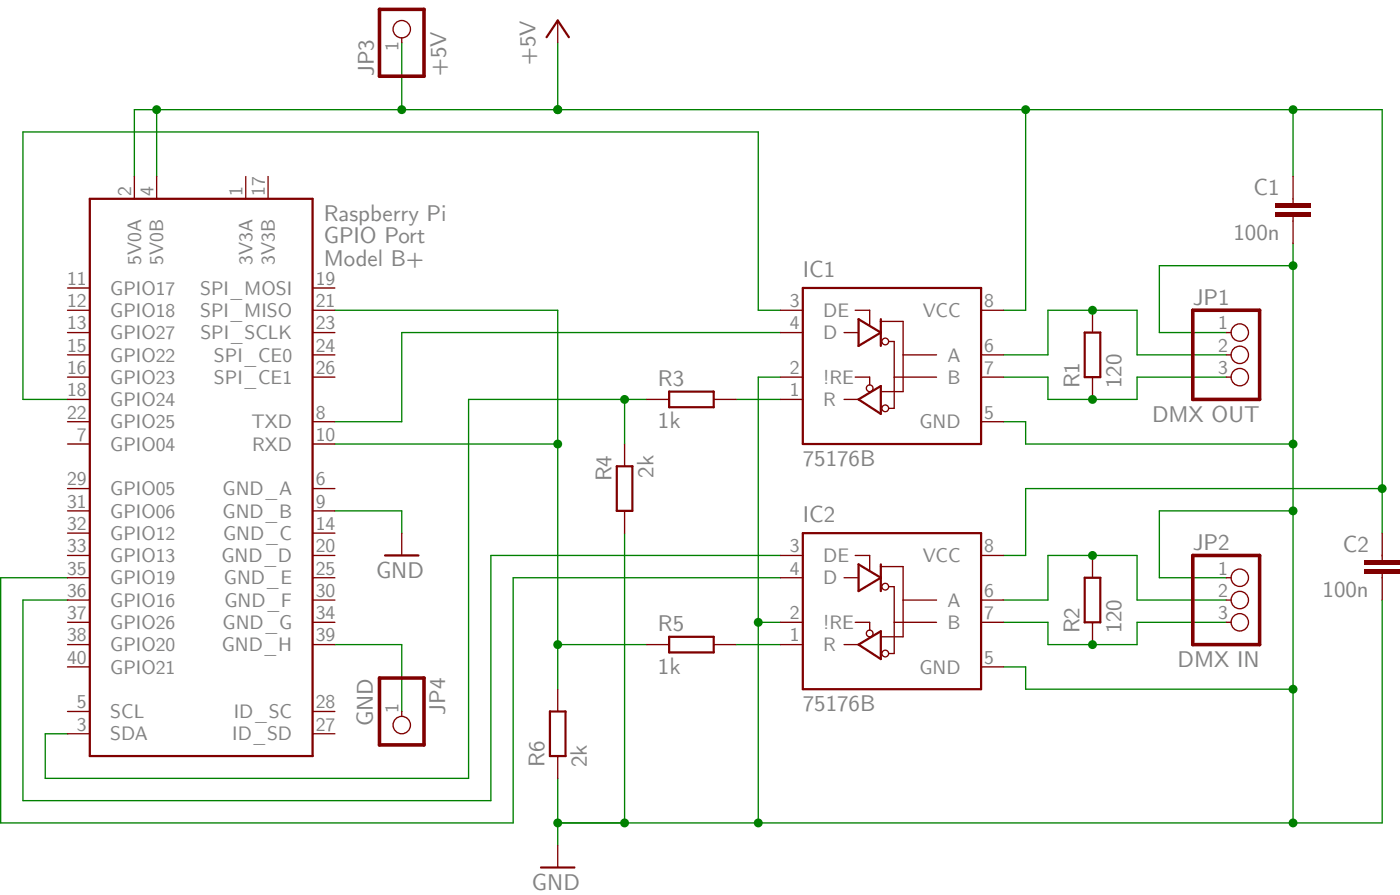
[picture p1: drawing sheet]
<svg xmlns="http://www.w3.org/2000/svg" width="160mm" height="102mm" viewBox="0 0 160 102" stroke-linecap="round" stroke-linejoin="round" font-family="sans-serif">
<path d="M17.9 12.5v7.6M45.8 4.9v7.6M63.6 4.9v7.6M116.9 12.5v22.9h-2.5M147.4 12.5v7.6M15.3 20.1v-7.6h142.3v48.3M157.6 55.7h-40.7v7.6h-2.5" fill="none" stroke="#008000" stroke-width=".15"/>
<g fill="#008000">
<circle cx="63.6" cy="12.5" r=".51"/>
<circle cx="116.9" cy="12.5" r=".51"/>
<circle cx="17.9" cy="12.5" r=".51"/>
<circle cx="157.6" cy="55.7" r=".51"/>
<circle cx="45.8" cy="12.5" r=".51"/>
<circle cx="147.4" cy="12.5" r=".51"/>
</g>
<path d="M147.4 27.7v66.1M147.4 30.3h-15.2v7.6h7.6M89 43h-2.6v50.8M114.4 48.1h2.5v2.5h30.5M147.4 58.2h-15.2v7.6h7.6M71.2 60.8v33M86.4 70.9h2.6M114.4 76h2.5v2.5h30.5M157.6 68.4v25.4h-94M63.6 88.7v7.6" fill="none" stroke="#008000" stroke-width=".15"/>
<g fill="#008000">
<circle cx="147.4" cy="78.5" r=".51"/>
<circle cx="86.4" cy="93.8" r=".51"/>
<circle cx="147.4" cy="50.6" r=".51"/>
<circle cx="147.4" cy="58.2" r=".51"/>
<circle cx="63.6" cy="93.8" r=".51"/>
<circle cx="86.4" cy="70.9" r=".51"/>
<circle cx="147.4" cy="30.3" r=".51"/>
<circle cx="147.4" cy="93.8" r=".51"/>
<circle cx="71.2" cy="93.8" r=".51"/>
</g>
<path d="M38.2 35.4h25.4v43.1M38.2 58.2h7.6v2.6M38.2 50.6h25.4M63.6 73.5h10.1M83.9 73.5h5.1" fill="none" stroke="#008000" stroke-width=".15"/>
<g fill="#008000">
<circle cx="63.6" cy="73.5" r=".51"/>
<circle cx="63.6" cy="50.6" r=".51"/>
</g>
<path d="M124.5 35.4v2.5M124.5 43v2.5" fill="none" stroke="#800000" stroke-width=".15"/>
<path d="M123.6 37.9h1.8v5.1h-1.8z" fill="none" stroke="#800000" stroke-width=".25"/>
<path d="M114.4 40.4h5.1v-5h10.1v5h10.2" fill="none" stroke="#008000" stroke-width=".15"/>
<circle cx="124.5" cy="35.4" r=".51" fill="#008000"/>
<path d="M71.2 45.5v5.1M73.7 45.5h-20.3v43.2h-48.2v-5.1h2.5" fill="none" stroke="#008000" stroke-width=".15"/>
<circle cx="71.2" cy="45.5" r=".51" fill="#008000"/>
<path d="M89 37.9h-43.2v10.2h-7.6M114.4 43h5.1v2.5h10.1v-2.5h10.2M7.7 65.8h-7.6v28h58.4v-28h30.5" fill="none" stroke="#008000" stroke-width=".15"/>
<circle cx="124.5" cy="45.5" r=".51" fill="#008000"/>
<path d="M124.5 63.3v2.5M124.5 70.9v2.6" fill="none" stroke="#800000" stroke-width=".15"/>
<path d="M123.6 65.8h1.8v5.1h-1.8z" fill="none" stroke="#800000" stroke-width=".25"/>
<path d="M114.4 70.9h5.1v2.6h10.1v-2.6h10.2" fill="none" stroke="#008000" stroke-width=".15"/>
<circle cx="124.5" cy="73.5" r=".51" fill="#008000"/>
<path d="M114.4 68.4h5.1v-5.1h10.1v5.1h10.2" fill="none" stroke="#008000" stroke-width=".15"/>
<circle cx="124.5" cy="63.3" r=".51" fill="#008000"/>
<path d="M89 35.4h-2.6v-20.4h-83.8v30.5h5.1M83.9 45.5h5.1M38.2 73.5h7.6v7.6M89 63.3h-33v27.9h-53.4v-22.8h5.1" fill="none" stroke="#008000" stroke-width=".15"/>
<g fill="#800000">
<path d="M145.4 23.2h4v.5h-4z"/>
<path d="M145.4 24.2h4v.5h-4z"/>
</g>
<path d="M147.4 20.1v3.1M147.4 24.7v3" fill="none" stroke="#800000" stroke-width=".15"/>
<g fill="#800000">
<path d="M155.5 63.8h4.1v.5h-4.1z"/>
<path d="M155.5 64.8h4.1v.5h-4.1z"/>
</g>
<g fill="none" stroke="#800000" stroke-width=".15">
<path d="M45.8 4.3v.6M63.6 2.3v2.6M7.7 37.9h2.5M7.7 35.4h2.5M7.7 32.8h2.5M15.3 20.1v2.6M17.9 20.1v2.6M28 20.1v2.6M30.6 20.1v2.6M35.6 37.9h2.6M35.6 35.4h2.6M35.6 32.8h2.6"/>
<path d="M89 37.9h2.5M89 35.4h2.5M96.2 37.9h1.5M97.5 35.4h1.6v1.6M100.4 36.6h2.5v8h-2.4M101.3 38.9h.6v7.6h-.6M111.8 35.4h2.6M139.8 37.9h.5M7.7 43h2.5M7.7 40.4h2.5M7.7 48.1h2.5M7.7 45.5h2.5"/>
<path d="M7.7 55.7h2.5M7.7 58.2h2.5M7.7 50.6h2.5M35.6 43h2.6M35.6 40.4h2.6M35.6 48.1h2.6M35.6 55.7h2.6M35.6 58.2h2.6M35.6 50.6h2.6M71.2 50.6v2.5M71.2 58.2v2.6M73.7 45.5h2.6"/>
<path d="M81.4 45.5h2.5M89 43h2.5M89 45.5h2.5M96.2 45.5h1.7M97.5 43h1.6v.9M101.9 43h4.9M102.9 40.4h3.9M111.8 43h2.6M111.8 40.4h2.6M111.8 48.1h2.6M139.8 43h.5M139.8 40.4h.5"/>
<path d="M7.7 70.9h2.5M7.7 68.4h2.5M7.7 65.8h2.5M7.7 63.3h2.5M7.7 76h2.5M7.7 73.5h2.5M7.7 60.8h2.5M35.6 70.9h2.6M35.6 68.4h2.6M35.6 65.8h2.6M35.6 63.3h2.6M35.6 73.5h2.6"/>
<path d="M35.6 60.8h2.6M45.8 60.8v2.5M63.6 78.5v2.6M73.7 73.5h2.6M81.4 73.5h2.5M89 70.9h2.5M89 65.8h2.5M89 63.3h2.5M89 73.5h2.5M96.2 65.8h1.5M96.2 73.5h1.7M97.5 63.3h1.6v1.6"/>
<path d="M97.5 70.9h1.6v.9M100.4 64.6h2.5v8h-2.4M101.3 66.9h.6v7.6h-.6M101.9 70.9h4.9M102.9 68.4h3.9M111.8 70.9h2.6M111.8 68.4h2.6M111.8 63.3h2.6M111.8 76h2.6M139.8 70.9h.5M139.8 68.4h.5M139.8 65.8h.5"/>
<path d="M157.6 60.8v3M157.6 65.3v3.1M7.7 81.1h2.5M7.7 83.6h2.5M35.6 81.1h2.6M35.6 83.6h2.6M45.8 81.1v.5M63.6 86.2v2.5M63.6 96.3v2.6"/>
<circle cx="45.8" cy="3.3" r=".99"/>
<circle cx="100.9" cy="38.9" r=".38"/>
<circle cx="141.3" cy="37.9" r=".99"/>
<circle cx="99.1" cy="44.2" r=".38"/>
<circle cx="100.9" cy="46.5" r=".38"/>
<circle cx="141.3" cy="40.4" r=".99"/>
<circle cx="141.3" cy="43" r=".99"/>
<circle cx="99.1" cy="72.2" r=".38"/>
<circle cx="100.9" cy="66.9" r=".38"/>
<circle cx="100.9" cy="74.5" r=".38"/>
<circle cx="141.3" cy="65.8" r=".99"/>
<circle cx="141.3" cy="68.4" r=".99"/>
<circle cx="141.3" cy="70.9" r=".99"/>
<circle cx="45.8" cy="82.6" r=".99"/>
</g>
<g fill="none" stroke="#800000" stroke-width=".25">
<path d="M62.3 4.2l1.3-1.9 1.2 1.9M10.2 22.7h25.4v63.5h-25.4zM91.5 32.8h20.3v17.8h-20.3zM97.9 36.4l2.5 1.5-2.5 1.5zM100.4 36.4v3M70.3 53.1h1.8v5.1h-1.8zM76.3 44.6h5.1v1.8h-5.1zM97.9 45.5l2.5-1.5v3.2zM43.9 63.3h3.8M76.3 72.6h5.1v1.7h-5.1zM91.5 60.8h20.3v17.7h-20.3zM97.9 64.3l2.5 1.5-2.5 1.6z"/>
<path d="M97.9 73.5l2.5-1.6v3.2zM100.4 64.3v3.1M61.7 98.9h3.8M62.7 81.1h1.8v5.1h-1.8z"/>
</g>
<path d="M43.3 1.1h5v7.6h-5zM136 35.4h7.6v10.1h-7.6zM43.3 77.3h5v7.6h-5zM136 63.3h7.6v10.2h-7.6z" fill="none" stroke="#800000" stroke-width=".41"/>
<g font-size="2.6" fill="#838383">
<text x="42.6" y="8.7" transform="rotate(-90 42.6 8.7)">JP3</text>
<text x="50.9" y="8.7" transform="rotate(-90 50.9 8.7)">+5V</text>
<text x="61" y="7.4" transform="rotate(-90 61 7.4)">+5V</text>
<text x="142.9" y="22.3">C1</text>
<text x="36.9" y="25.2">Raspberry Pi</text>
<text x="36.9" y="27.7">GPIO Port</text>
<text x="140.6" y="27.4">100n</text>
<text x="36.9" y="30.3">Model B+</text>
<text x="91.5" y="31.5">IC1</text>
<text x="136" y="34.7">JP1</text>
<text x="75" y="44">R3</text>
<text x="123" y="44.2" transform="rotate(-90 123 44.2)">R1</text>
<text x="127.8" y="44.2" transform="rotate(-90 127.8 44.2)">120</text>
<text x="75" y="48.8">1k</text>
<text x="91.5" y="53.1">75176B</text>
<text x="131.3" y="48.1">DMX OUT</text>
<text x="69.7" y="54.9" transform="rotate(-90 69.7 54.9)">R4</text>
<text x="74.5" y="54.4" transform="rotate(-90 74.5 54.4)">2k</text>
<text x="91.5" y="59.5">IC2</text>
<text x="42.9" y="65.8">GND</text>
<text x="136" y="62.7">JP2</text>
<text x="153.1" y="62.9">C2</text>
<text x="75" y="72">R5</text>
<text x="150.8" y="68">100n</text>
<text x="75" y="76.8">1k</text>
<text x="123" y="72.2" transform="rotate(-90 123 72.2)">R2</text>
<text x="127.8" y="72.2" transform="rotate(-90 127.8 72.2)">120</text>
<text x="134.2" y="76">DMX IN</text>
<text x="42.5" y="82.7" transform="rotate(-90 42.5 82.7)">GND</text>
<text x="50.7" y="81.5" transform="rotate(-90 50.7 81.5)">JP4</text>
<text x="91.5" y="81.1">75176B</text>
<text x="62.1" y="87.4" transform="rotate(-90 62.1 87.4)">R6</text>
<text x="66.9" y="87.4" transform="rotate(-90 66.9 87.4)">2k</text>
<text x="60.6" y="101.4">GND</text>
</g>
<g font-size="2.2" fill="#838383">
<text x="45.4" y="5.8" transform="rotate(-90 45.4 5.8)">1</text>
<text x="15" y="22.3" transform="rotate(-90 15 22.3)">2</text>
<text x="17.5" y="22.3" transform="rotate(-90 17.5 22.3)">4</text>
<text x="27.7" y="22.3" transform="rotate(-90 27.7 22.3)">1</text>
<text x="30.2" y="22.3" transform="rotate(-90 30.2 22.3)">17</text>
<text x="7.6" y="32.5">11</text>
<text x="7.6" y="35">12</text>
<text x="12.6" y="33.6">GPIO17</text>
<text x="16.1" y="30.2" transform="rotate(-90 16.1 30.2)">5V0A</text>
<text x="18.6" y="30.2" transform="rotate(-90 18.6 30.2)">5V0B</text>
<text x="22.8" y="33.6">SPI_MOSI</text>
<text x="28.8" y="30.2" transform="rotate(-90 28.8 30.2)">3V3A</text>
<text x="31.3" y="30.2" transform="rotate(-90 31.3 30.2)">3V3B</text>
<text x="36" y="35">21</text>
<text x="36" y="32.5">19</text>
<text x="90" y="35">3</text>
<text x="112.2" y="35">8</text>
<text x="7.6" y="40.1">15</text>
<text x="7.6" y="37.5">13</text>
<text x="12.6" y="36.1">GPIO18</text>
<text x="12.6" y="41.2">GPIO22</text>
<text x="12.6" y="38.7">GPIO27</text>
<text x="22.8" y="36.1">SPI_MISO</text>
<text x="22.8" y="38.7">SPI_SCLK</text>
<text x="24.4" y="41.2">SPI_CE0</text>
<text x="36" y="37.5">23</text>
<text x="36" y="40.1">24</text>
<text x="90" y="37.5">4</text>
<text x="93.9" y="38.7">D</text>
<text x="93.9" y="36.1">DE</text>
<text x="105.2" y="36.1">VCC</text>
<text x="108" y="41.2">A</text>
<text x="112.2" y="40.1">6</text>
<text x="138.9" y="37.5">1</text>
<text x="138.9" y="40.1">2</text>
<text x="7.6" y="42.6">16</text>
<text x="7.6" y="45.2">18</text>
<text x="7.6" y="47.7">22</text>
<text x="12.6" y="43.7">GPIO23</text>
<text x="12.6" y="46.3">GPIO24</text>
<text x="24.4" y="43.7">SPI_CE1</text>
<text x="36" y="42.6">26</text>
<text x="36" y="47.7">8</text>
<text x="90" y="42.6">2</text>
<text x="90" y="45.2">1</text>
<text x="93.9" y="43.7">!RE</text>
<text x="93.9" y="46.3">R</text>
<text x="108" y="43.7">B</text>
<text x="112.2" y="42.6">7</text>
<text x="112.2" y="47.7">5</text>
<text x="138.9" y="42.6">3</text>
<text x="8.8" y="50.2">7</text>
<text x="12.6" y="51.4">GPIO04</text>
<text x="12.6" y="48.8">GPIO25</text>
<text x="28.7" y="48.8">TXD</text>
<text x="28.7" y="51.4">RXD</text>
<text x="36" y="50.2">10</text>
<text x="104.8" y="48.8">GND</text>
<text x="7.6" y="55.3">29</text>
<text x="7.6" y="57.9">31</text>
<text x="12.6" y="56.4">GPIO05</text>
<text x="12.6" y="59">GPIO06</text>
<text x="25.4" y="56.4">GND_A</text>
<text x="25.4" y="59">GND_B</text>
<text x="36" y="55.3">6</text>
<text x="36" y="57.9">9</text>
<text x="7.6" y="60.4">32</text>
<text x="7.6" y="62.9">33</text>
<text x="7.6" y="65.5">35</text>
<text x="12.6" y="61.5">GPIO12</text>
<text x="12.6" y="64.1">GPIO13</text>
<text x="25.3" y="64.1">GND_D</text>
<text x="25.4" y="61.5">GND_C</text>
<text x="36" y="62.9">20</text>
<text x="36" y="65.5">25</text>
<text x="36" y="60.4">14</text>
<text x="90" y="65.5">4</text>
<text x="90" y="62.9">3</text>
<text x="93.9" y="64.1">DE</text>
<text x="105.2" y="64.1">VCC</text>
<text x="112.2" y="62.9">8</text>
<text x="138.9" y="65.5">1</text>
<text x="7.6" y="68">36</text>
<text x="7.6" y="70.6">37</text>
<text x="12.6" y="69.1">GPIO16</text>
<text x="12.6" y="66.6">GPIO19</text>
<text x="12.6" y="71.7">GPIO26</text>
<text x="25.4" y="71.7">GND_G</text>
<text x="25.5" y="66.6">GND_E</text>
<text x="25.6" y="69.1">GND_F</text>
<text x="36" y="68">30</text>
<text x="36" y="70.6">34</text>
<text x="90" y="70.6">2</text>
<text x="93.9" y="71.7">!RE</text>
<text x="93.9" y="66.6">D</text>
<text x="108" y="69.1">A</text>
<text x="108" y="71.7">B</text>
<text x="112.2" y="68">6</text>
<text x="112.2" y="70.6">7</text>
<text x="138.9" y="68">2</text>
<text x="138.9" y="70.6">3</text>
<text x="7.6" y="73.1">38</text>
<text x="7.6" y="75.6">40</text>
<text x="12.6" y="74.2">GPIO20</text>
<text x="12.6" y="76.8">GPIO21</text>
<text x="25.3" y="74.2">GND_H</text>
<text x="36" y="73.1">39</text>
<text x="90" y="73.1">1</text>
<text x="93.9" y="74.2">R</text>
<text x="104.8" y="76.8">GND</text>
<text x="112.2" y="75.6">5</text>
<text x="8.8" y="80.7">5</text>
<text x="8.8" y="83.3">3</text>
<text x="12.6" y="81.8">SCL</text>
<text x="26.7" y="81.8">ID_SC</text>
<text x="36" y="80.7">28</text>
<text x="36" y="83.3">27</text>
<text x="45.4" y="81.3" transform="rotate(-90 45.4 81.3)">1</text>
<text x="12.6" y="84.4">SDA</text>
<text x="26.5" y="84.4">ID_SD</text>
</g>
</svg>
